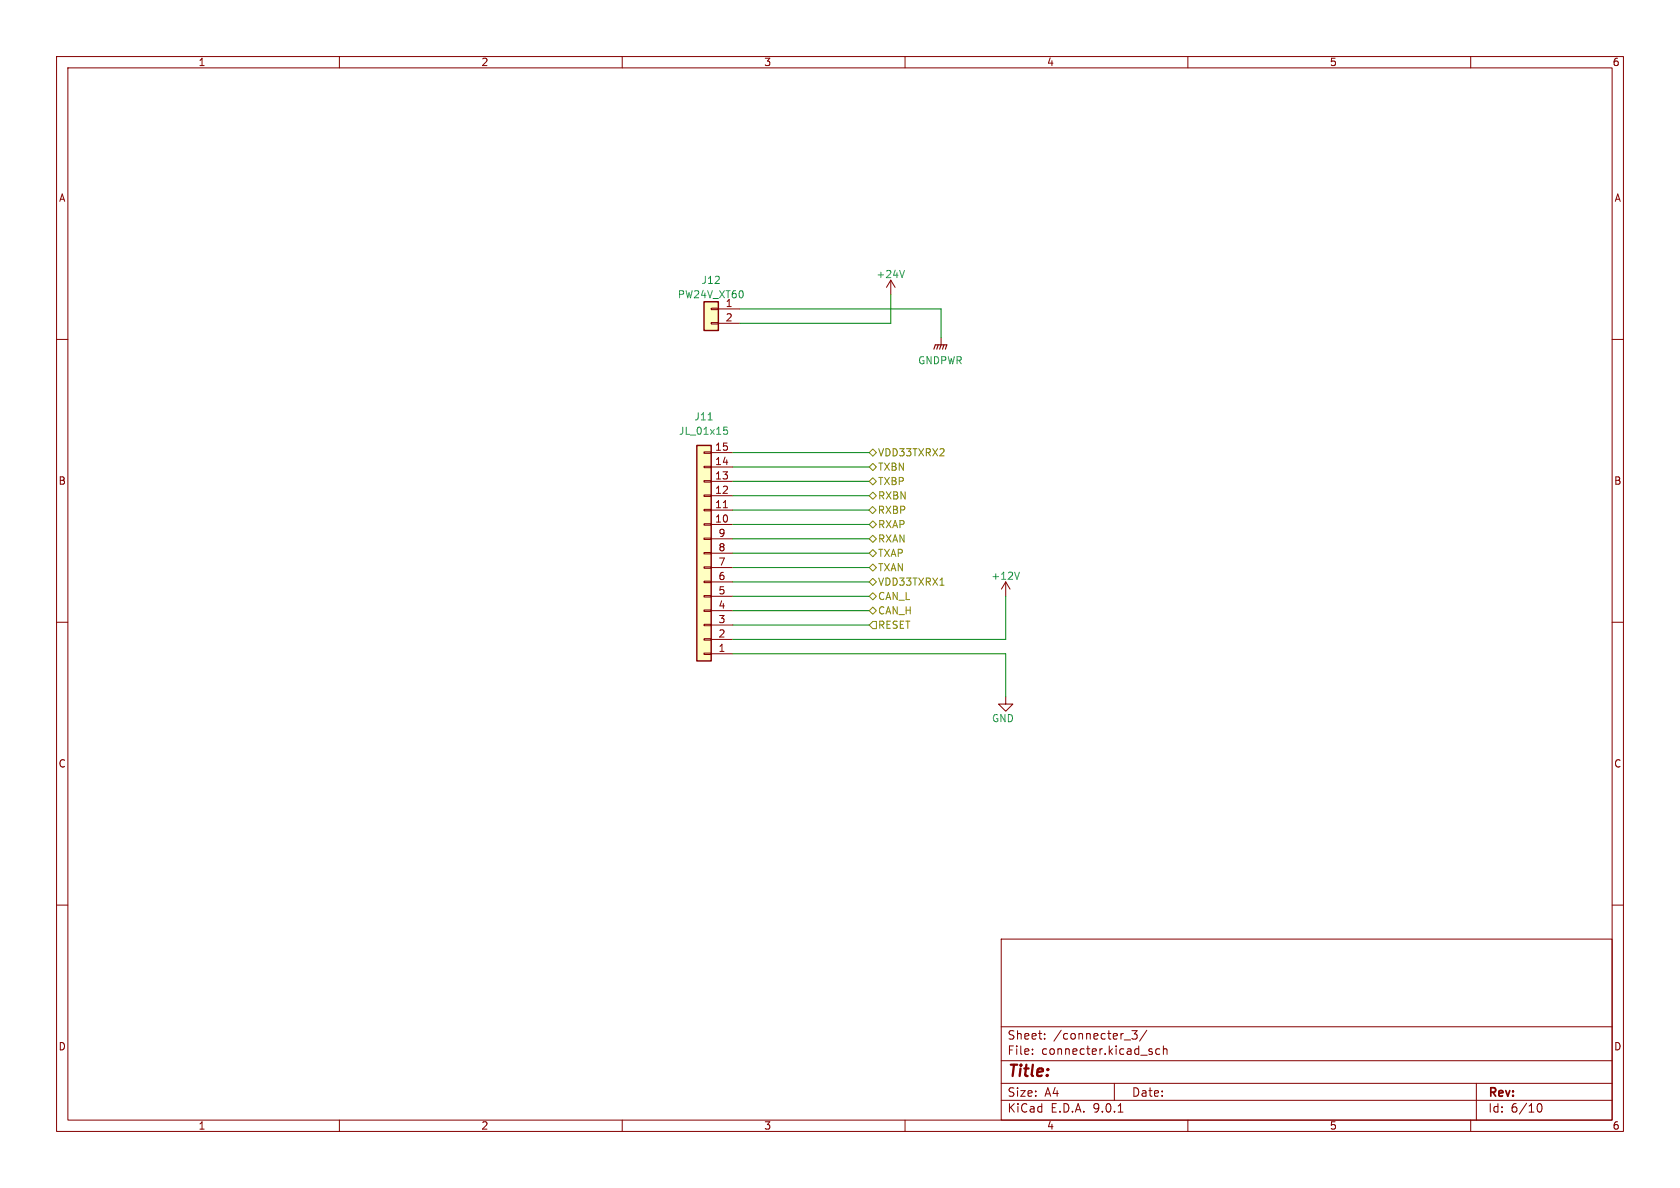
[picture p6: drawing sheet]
<svg xmlns="http://www.w3.org/2000/svg" width="297mm" height="210mm" viewBox="0 0 297 210" stroke-linecap="round" stroke-linejoin="round" font-family="sans-serif">
<g fill="none" stroke="#840000" stroke-width=".18">
<path d="M10 10h277v190h-277zM12 12h273v186h-273zM60 10v2M110 10v2M160 10v2M210 10v2M260 10v2M157.5 49.5l-.8 1.3M157.5 49.5l.7 1.3M157.5 49.5v2.6M166.4 59.7v1.3M10 60h2"/>
<path d="M285 60h2M10 110h2M177.8 102.9l.8 1.2M177.8 102.9l-.8 1.2M177.8 102.9v2.5M285 110h2M177.8 123.2v1.3h1.3l-1.3 1.2-1.3-1.2h1.3M10 160h2M177 166h108v32h-108zM285 160h2M60 198v2M110 198v2"/>
<path d="M160 198v2M177 194.5h108M177 191.5h108M177 187.5h108M177 181.5h108M182.5 186.3v.1M182.5 185.5v.1M184.7 183.6v.1M184.7 182.8v.1M197 191.5v3M197.7 196.6h.8M198.7 183.8h1.2"/>
<path d="M200.1 182.2h.9l-.5 .6 .5 .1v.7l-.3 .1h-.4l-.2-.1M202.7 182.1l-1.2 2M203.7 186v.3M205 185.5l-.4-.1-.3 .3v.4l.2 .2h.5M205.7 185.5l.2-.1 .3 .1 .1 .9M205.7 184.9v1.5M210 198v2M260 198v2M261 191.5v6.5M271.7 195.7l.2-.5 .2-.1a.81 .81 0 0 1 .6 .6 .81 .81 0 0 1-.3 .8h-.4l-.3-.5"/>
</g>
<path d="M165.1 61.7l.3-.7h2l-.3 .7M165.9 61l-.3 .7M166.4 61l-.3 .7M166.9 61l-.3 .7" fill="none" stroke="#840000" stroke-width=".2"/>
<path d="M159.9 47.8l-.4 1.3M180.2 101.1l-.4 1.3" fill="none" stroke="#008484" stroke-width=".18"/>
<path d="M124.5 53.3h2.5v5.1h-2.5z" fill="#ffffc2"/>
<path d="M124.5 53.3h2.5v5.1h-2.5z" fill="none" stroke="#840000" stroke-width=".25"/>
<path d="M125.7 54.5h1.3v.2h-1.3zM125.7 57h1.3v.3h-1.3zM127 54.6h3.8M127 57.2h3.8" fill="none" stroke="#840000" stroke-width=".18"/>
<path d="M123.2 78.7h2.5v38.1h-2.5z" fill="#ffffc2"/>
<path d="M123.2 78.7h2.5v38.1h-2.5z" fill="none" stroke="#840000" stroke-width=".25"/>
<g fill="none" stroke="#840000" stroke-width=".18">
<path d="M124.5 79.9h1.2v.2h-1.2zM124.5 97.7h1.2v.2h-1.2zM124.5 95.1h1.2v.3h-1.2zM124.5 92.6h1.2v.2h-1.2zM124.5 90h1.2v.3h-1.2zM124.5 87.5h1.2v.3h-1.2zM124.5 85h1.2v.2h-1.2zM124.5 82.4h1.2v.3h-1.2zM125.7 97.8h3.8M125.7 95.3h3.8M125.7 92.7h3.8M125.7 90.2h3.8"/>
<path d="M125.7 87.6h3.8M125.7 85.1h3.8M125.7 82.6h3.8M125.7 80h3.8M127.9 89.8h.7M124.5 115.4h1.2v.3h-1.2zM124.5 112.9h1.2v.3h-1.2zM124.5 110.4h1.2v.2h-1.2zM124.5 107.8h1.2v.3h-1.2zM124.5 105.3h1.2v.2h-1.2zM124.5 102.7h1.2v.3h-1.2zM124.5 100.2h1.2v.3h-1.2z"/>
<path d="M125.7 115.6h3.8M125.7 113h3.8M125.7 110.5h3.8M125.7 108h3.8M125.7 105.4h3.8M125.7 102.9h3.8M125.7 100.3h3.8"/>
</g>
<path d="M125.2 74.2h.7M128 75.5h.6M128.1 76h.3l.2 .2-.1 .5-.4 .1" fill="none" stroke="#008484" stroke-width=".18"/>
<g fill="none" stroke="#848400" stroke-width=".18">
<path d="M153.6 90.2l.7-.7 .6 .7-.6 .6zM153.7 97.8l.6-.6 .6 .6-.6 .6zM153.7 95.3l.6-.7 .6 .7-.6 .6zM153.7 92.7l.6-.6 .6 .6-.6 .6zM153.7 85.1l.6-.6 .6 .6-.6 .6zM153.7 82.6l.6-.7 .6 .7-.6 .6zM153.7 80l.6-.6 .6 .6-.6 .6zM154.3 99.7l.6 .6-.6 .7-.6-.7zM154.3 87l.6 .6-.6 .7-.6-.7zM153.7 108l.6-.7 .6 .7-.6 .6zM153.7 102.9l.6-.7 .6 .7-.6 .6zM153.7 105.4l.6-.6 .6 .6-.6 .6z"/>
<path d="M154.3 109.9h.6v1.2h-.6l-.6-.6zM166.2 103.4h.7"/>
</g>
<g fill="none" stroke="#008400" stroke-width=".18">
<path d="M130.8 54.6h35.6v5.1M157.5 52.1v5.1h-26.7M129.5 97.8h24.2M129.5 92.7h24.2M129.5 87.6h24.2M129.5 90.2h24.1M129.5 80h24.2M129.5 85.1h24.2M129.5 82.6h24.2M129.5 95.3h24.2M129.5 110.5h24.2M129.5 115.6h48.3v7.6"/>
<path d="M129.5 100.3h24.2M129.5 105.4h24.2M129.5 108h24.2M129.5 102.9h24.2M177.8 105.4v7.6h-48.3"/>
</g>
<text font-size="2.8" fill="#840000" x="178" y="190.9">Title:</text>
<g font-size="2.1" fill="#840000">
<text x="178" y="184">Sheet:</text>
<text x="186.2" y="184">/connecter_3/</text>
<text x="178" y="186.7">File:</text>
<text x="184.1" y="186.7">connecter.kicad_sch</text>
<text x="178" y="196.9">KiCad</text>
<text x="178" y="194.1">Size:</text>
<text x="184.7" y="194.1">A4</text>
<text x="185.7" y="196.9">E.D.A.</text>
<text x="193.3" y="196.9">9.0.1</text>
<text x="200" y="194.1">Date:</text>
<text x="263" y="194.3">Rev:</text>
<text x="263" y="196.9">Id:</text>
<text x="267.1" y="196.9">6/10</text>
</g>
<g font-size="1.8" fill="#840000">
<text x="35" y="11.9">1</text>
<text x="85" y="11.9">2</text>
<text x="135" y="11.9">3</text>
<text x="185" y="11.9">4</text>
<text x="235" y="11.9">5</text>
<text x="285" y="11.9">6</text>
<text x="10.3" y="35.9">A</text>
<text x="285.3" y="35.9">A</text>
<text x="128.2" y="54.4">1</text>
<text x="128.2" y="56.9">2</text>
<text x="126.3" y="82.3">14</text>
<text x="126.3" y="79.8">15</text>
<text x="10.3" y="85.9">B</text>
<text x="126.3" y="89.9">11</text>
<text x="126.3" y="87.4">12</text>
<text x="126.3" y="84.8">13</text>
<text x="285.3" y="85.9">B</text>
<text x="126.3" y="92.5">10</text>
<text x="126.9" y="95">9</text>
<text x="126.9" y="100.1">7</text>
<text x="126.9" y="97.5">8</text>
<text x="126.9" y="107.7">4</text>
<text x="126.9" y="105.2">5</text>
<text x="126.9" y="102.6">6</text>
<text x="126.9" y="112.8">2</text>
<text x="126.9" y="110.2">3</text>
<text x="126.9" y="115.3">1</text>
<text x="10.3" y="135.9">C</text>
<text x="285.3" y="135.9">C</text>
<text x="10.3" y="185.9">D</text>
<text x="285.3" y="185.9">D</text>
<text x="35" y="199.9">1</text>
<text x="85" y="199.9">2</text>
<text x="135" y="199.9">3</text>
<text x="185" y="199.9">4</text>
<text x="235" y="199.9">5</text>
<text x="285" y="199.9">6</text>
</g>
<g font-size="1.8" fill="#008484">
<text x="119.7" y="52.9">PW24V_XT60</text>
<text x="123.9" y="50.4">J12</text>
<text x="154.8" y="49.4">+24V</text>
<text x="162.2" y="64.6">GNDPWR</text>
<text x="119.9" y="77.1">JL_01x15</text>
<text x="122.7" y="74.5">J11</text>
<text x="175.2" y="102.7">+12V</text>
<text x="175.3" y="127.9">GND</text>
</g>
<g font-size="1.8" fill="#848400">
<text x="155.1" y="83.4">TXBN</text>
<text x="155.1" y="80.9">VDD33TXRX2</text>
<text x="155.1" y="86">TXBP</text>
<text x="155.1" y="88.5">RXBN</text>
<text x="155.1" y="91">RXBP</text>
<text x="155.1" y="93.6">RXAP</text>
<text x="155.1" y="98.7">TXAP</text>
<text x="155.1" y="96.1">RXAN</text>
<text x="155.1" y="101.2">TXAN</text>
<text x="155.1" y="103.7">VDD33TXRX1</text>
<text x="155.1" y="106.3">CAN_L</text>
<text x="155.1" y="108.8">CAN_H</text>
<text x="155.1" y="111.4">RESET</text>
</g>
</svg>
